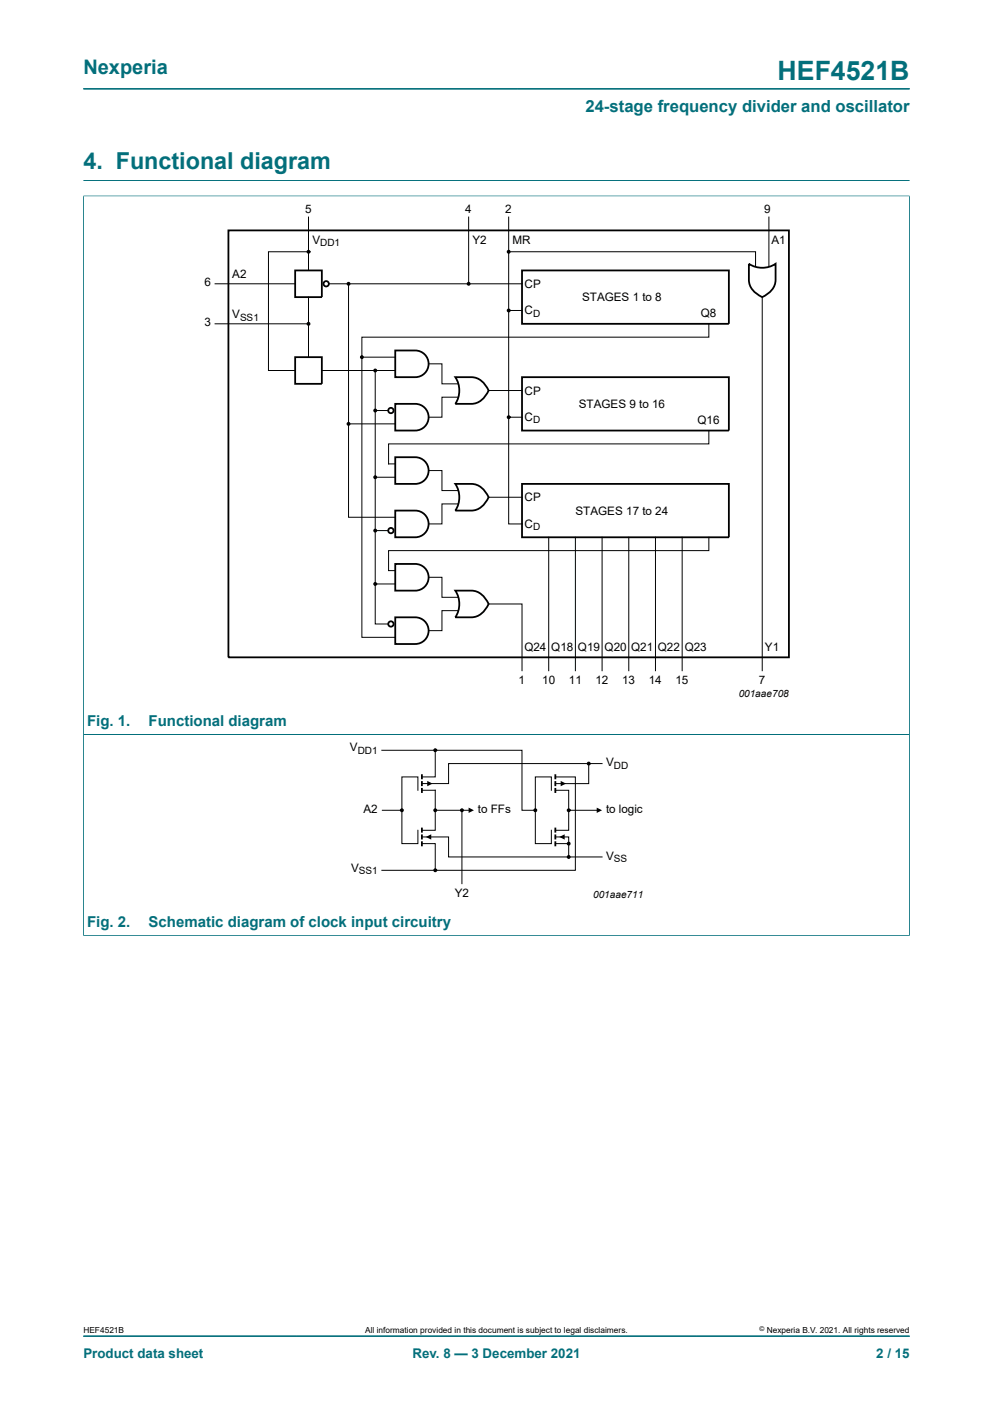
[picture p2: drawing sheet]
<svg xmlns="http://www.w3.org/2000/svg" width="210mm" height="297mm" viewBox="0 0 210 297" stroke-linecap="round" stroke-linejoin="round" font-family="sans-serif">
<path d="M17.6 18.8h174.8M17.6 38.2h174.8M17.6 41.5h174.8M17.6 41.4v156.6M192.4 41.4v156.6M192.4 155.4h-174.8M17.6 197.9h174.8M17.6 282.6h174.8" fill="none" stroke="#036f7b" stroke-width=".21"/>
<g fill="none" stroke="#000" stroke-width=".38">
<path d="M48.3 48.7h118.5v90.4h-118.5zM62.4 57.2h5.7v5.7h-5.7zM110.4 57.2h43.7v11.3h-43.7zM158.4 55.8a5.1 5.1 0 0 0 5.6 0v3.4a4.1 4.1 0 0 1-2.8 3.7 4.4 4.4 0 0 1-2.8-3.7zM62.4 75.6h5.7v5.6h-5.7zM83.6 74.1h4.2a2.82 2.82 0 0 1 2.8 2.9 2.82 2.82 0 0 1-2.8 2.8h-4.2zM96.3 79.8h3.4a4.1 4.1 0 0 1 3.6 2.8 4.4 4.4 0 0 1-3.6 2.8h-3.4a5.1 5.1 0 0 0 0-5.6zM110.4 79.8h43.7v11.3h-43.7zM83.6 85.4h4.2a2.82 2.82 0 0 1 2.8 2.9 2.82 2.82 0 0 1-2.8 2.8h-4.2zM83.6 96.7h4.2a2.82 2.82 0 0 1 2.8 2.8 2.82 2.82 0 0 1-2.8 2.9h-4.2zM83.6 108h4.2a2.82 2.82 0 0 1 2.8 2.8 2.82 2.82 0 0 1-2.8 2.9h-4.2zM83.6 119.3h4.2a2.82 2.82 0 0 1 2.8 2.8 2.82 2.82 0 0 1-2.8 2.8h-4.2z"/>
<path d="M96.3 102.4h3.4a4.1 4.1 0 0 1 3.6 2.8 4.4 4.4 0 0 1-3.6 2.8h-3.4a5.1 5.1 0 0 0 0-5.6zM110.4 102.4h43.7v11.3h-43.7zM83.6 130.6h4.2a2.82 2.82 0 0 1 2.8 2.8 2.82 2.82 0 0 1-2.8 2.8h-4.2zM96.3 124.9h3.4a4.1 4.1 0 0 1 3.6 2.9 4.4 4.4 0 0 1-3.6 2.8h-3.4a5.1 5.1 0 0 0 0-5.7zM89.2 163.8v1M89.2 165.2v1.1M89.2 166.7v1M89.2 175.1v1M89.2 176.5v1.1M89.2 178v1M117.4 163.8v1M117.4 165.2v1.1"/>
<path d="M117.4 166.7v1M117.4 175.1v1M117.4 176.5v1.1M117.4 178v1"/>
<circle cx="69" cy="60" r=".56"/>
<circle cx="82.7" cy="86.8" r=".56"/>
<circle cx="82.7" cy="112.2" r=".56"/>
<circle cx="82.7" cy="132" r=".56"/>
</g>
<g fill="none" stroke="#000" stroke-width=".21">
<path d="M65.2 53.3h-8.4v25.1h5.6M65.2 45.9v11.3M99.1 45.9v14.1M107.6 53.3h52.2v3.1M107.6 45.9v64.9h2.8M162.6 45.9v10.5M45.5 60h16.9M45.5 68.5h19.7M65.2 62.9v12.7M68.1 78.4h15.5M69.5 60h4.2v49.4h9.9M73.7 60h36.7"/>
<path d="M76.5 75.6h7.1M79.4 78.4v22.6M90.6 77h2.9v4.2h3.4M107.6 65.7h2.8M149.9 68.5v2.8h-73.4v63.5h7.1M161.2 62.9v79M73.7 89.7h9.9M79.4 86.8h2.7M90.6 99.5h2.9v4.3h3.4M96.9 84h-3.4v4.3h-2.9M103.3 82.6h7.1M107.6 88.3h2.8"/>
<path d="M149.9 91.1v2.8h-67.7v4.2h1.4M79.4 101v31h2.8M79.4 101h4.2M79.4 112.2h2.7M96.9 106.6h-3.4v4.2h-2.9M103.3 105.2h7.1M116 113.7v28.2M121.7 113.7v28.2M127.3 113.7v28.2M133 113.7v28.2M138.6 113.7v28.2M144.3 113.7v28.2"/>
<path d="M149.9 113.7v2.8h-67.7v4.2h1.4M79.4 123.5h4.2M90.6 122.1h2.9v4.3h3.4M96.9 129.2h-3.4v4.2h-2.9M103.3 127.8h7.1v14.1M80.8 158.7h29.6v12.7h2.8M92 158.7v5.6h-2.8M80.8 171.4h4.2M88.4 167.2v-2.9h-3.4v14.2h3.4v-2.9M89.2 177h5.7v4.3h32.4M89.2 178.5h2.8v5.6M89.2 167.2h2.8v8.4h-2.8"/>
<path d="M92 171.4h7.5M97.7 171.4v15.5M116.6 167.2v-2.9h-3.4v14.2h3.4v-2.9M117.4 177h2.9v4.3M117.4 167.2h2.9v8.4h-2.9M117.4 164.4h4.3v19.7h-40.9M117.4 178.5h2.9M120.3 171.4h6.3M124.5 161.5v4.3h-7.1M127.3 161.5h-32.4v4.3h-5.7"/>
</g>
<g fill="#000">
<path d="M90.4 165.2l1.1 .6-1.1 .5zM90.1 177l1.1-.5v1.1zM99.1 170.8l1.1 .6-1.1 .6zM118.6 165.2l1.1 .6-1.1 .5zM118.3 177l1.1-.5v1.1zM126.2 170.8l1.1 .6-1.1 .6z"/>
<circle cx="65.2" cy="53.3" r=".28"/>
<circle cx="107.6" cy="53.3" r=".28"/>
<circle cx="65.2" cy="68.5" r=".28"/>
<circle cx="73.7" cy="60" r=".28"/>
<circle cx="76.5" cy="75.6" r=".28"/>
<circle cx="79.4" cy="78.4" r=".28"/>
<circle cx="99.1" cy="60" r=".28"/>
<circle cx="107.6" cy="65.7" r=".28"/>
<circle cx="73.7" cy="89.7" r=".28"/>
<circle cx="79.4" cy="86.8" r=".28"/>
<circle cx="107.6" cy="88.3" r=".28"/>
<circle cx="79.4" cy="112.2" r=".28"/>
<circle cx="79.4" cy="101" r=".28"/>
<circle cx="79.4" cy="123.5" r=".28"/>
<circle cx="92" cy="158.7" r=".28"/>
<circle cx="85" cy="171.4" r=".28"/>
<circle cx="92" cy="171.4" r=".28"/>
<circle cx="97.7" cy="171.4" r=".28"/>
<circle cx="113.2" cy="171.4" r=".28"/>
<circle cx="120.3" cy="171.4" r=".28"/>
<circle cx="120.3" cy="178.5" r=".28"/>
<circle cx="124.5" cy="161.5" r=".28"/>
<circle cx="92" cy="184.1" r=".28"/>
<circle cx="120.3" cy="181.3" r=".28"/>
</g>
<g fill="none" stroke="#000" stroke-width=".25">
<circle cx="65.2" cy="53.3" r=".28"/>
<circle cx="107.6" cy="53.3" r=".28"/>
<circle cx="65.2" cy="68.5" r=".28"/>
<circle cx="73.7" cy="60" r=".28"/>
<circle cx="76.5" cy="75.6" r=".28"/>
<circle cx="79.4" cy="78.4" r=".28"/>
<circle cx="99.1" cy="60" r=".28"/>
<circle cx="107.6" cy="65.7" r=".28"/>
<circle cx="73.7" cy="89.7" r=".28"/>
<circle cx="79.4" cy="86.8" r=".28"/>
<circle cx="107.6" cy="88.3" r=".28"/>
<circle cx="79.4" cy="112.2" r=".28"/>
<circle cx="79.4" cy="101" r=".28"/>
<circle cx="79.4" cy="123.5" r=".28"/>
<circle cx="92" cy="158.7" r=".28"/>
<circle cx="85" cy="171.4" r=".28"/>
<circle cx="92" cy="171.4" r=".28"/>
<circle cx="97.7" cy="171.4" r=".28"/>
<circle cx="113.2" cy="171.4" r=".28"/>
<circle cx="120.3" cy="171.4" r=".28"/>
<circle cx="120.3" cy="178.5" r=".28"/>
<circle cx="124.5" cy="161.5" r=".28"/>
<circle cx="92" cy="184.1" r=".28"/>
<circle cx="120.3" cy="181.3" r=".28"/>
</g>
<text font-size="5.6" fill="#036f7b" x="164.5" y="16.8">HEF4521B</text>
<text font-size="4.9" fill="#036f7b" x="17.6" y="35.9">4. Functional diagram</text>
<text font-size="4.2" fill="#036f7b" x="17.6" y="15.6">Nexperia</text>
<text font-size="3.5" fill="#036f7b" x="123.8" y="23.7">24-stage frequency divider and oscillator</text>
<g font-size="3.2" fill="#036f7b">
<text x="18.4" y="153.5">Fig. 1.</text>
<text x="31.4" y="153.5">Functional diagram</text>
<text x="18.4" y="196.1">Fig. 2.</text>
<text x="31.4" y="196.1">Schematic diagram of clock input circuitry</text>
</g>
<g font-size="2.8" fill="#036f7b">
<text x="17.6" y="287.2">Product data sheet</text>
<text x="87.2" y="287.2">Rev. 8 — 3 December 2021</text>
<text x="185.3" y="287.2">2 / 15</text>
</g>
<g font-size="2.5">
<text x="64.5" y="45">5</text>
<text x="98.4" y="45">4</text>
<text x="106.8" y="45">2</text>
<text x="161.6" y="45">9</text>
<text x="66.1" y="51.5">V</text>
<text x="99.9" y="51.5">Y2</text>
<text x="108.4" y="51.5">MR</text>
<text x="163.2" y="51.5">A1</text>
<text x="49.1" y="58.9">A2</text>
<text x="43.3" y="60.6">6</text>
<text x="111" y="60.9">CP</text>
<text x="123.1" y="63.6">STAGES 1 to 8</text>
<text x="43.3" y="69">3</text>
<text x="49.1" y="67.3">V</text>
<text x="111" y="66.5">C</text>
<text x="148.2" y="67.1">Q8</text>
<text x="111" y="83.5">CP</text>
<text x="111" y="89">C</text>
<text x="122.4" y="86.3">STAGES 9 to 16</text>
<text x="147.5" y="89.6">Q16</text>
<text x="111" y="106">CP</text>
<text x="111" y="111.6">C</text>
<text x="121.7" y="108.9">STAGES 17 to 24</text>
<text x="111" y="137.6">Q24</text>
<text x="116.5" y="137.6">Q18</text>
<text x="122.2" y="137.6">Q19</text>
<text x="127.8" y="137.6">Q20</text>
<text x="133.5" y="137.6">Q21</text>
<text x="139.1" y="137.6">Q22</text>
<text x="144.8" y="137.6">Q23</text>
<text x="161.8" y="137.6">Y1</text>
<text x="109.7" y="144.7">1</text>
<text x="114.6" y="144.7">10</text>
<text x="120.3" y="144.7">11</text>
<text x="125.9" y="144.7">12</text>
<text x="131.6" y="144.7">13</text>
<text x="137.2" y="144.7">14</text>
<text x="142.8" y="144.7">15</text>
<text x="160.5" y="144.7">7</text>
<text x="74" y="159">V</text>
<text x="128.2" y="162.1">V</text>
<text x="76.9" y="171.9">A2</text>
<text x="101" y="171.9">to FFs</text>
<text x="128.2" y="171.9">to logic</text>
<text x="74.3" y="184.4">V</text>
<text x="128.2" y="181.8">V</text>
<text x="96.2" y="189.7">Y2</text>
</g>
<g font-size="2.1">
<text x="67.7" y="52">DD1</text>
<text x="50.8" y="67.8">SS1</text>
<text x="112.7" y="67">D</text>
<text x="112.7" y="89.6">D</text>
<text x="112.7" y="112.2">D</text>
<text x="156.2" y="147.5">001aae708</text>
<text x="75.6" y="159.5">DD1</text>
<text x="129.8" y="162.6">DD</text>
<text x="75.9" y="184.8">SS1</text>
<text x="129.8" y="182.3">SS</text>
<text x="125.4" y="190">001aae711</text>
</g>
<g font-size="1.8">
<text x="17.6" y="282">HEF4521B</text>
<text x="77.2" y="282">All information provided in this document is subject to legal disclaimers.</text>
<text x="162.2" y="282">Nexperia B.V. 2021. All rights reserved</text>
</g>
<text font-size="1.4" x="160.6" y="281.6">©</text>
</svg>
